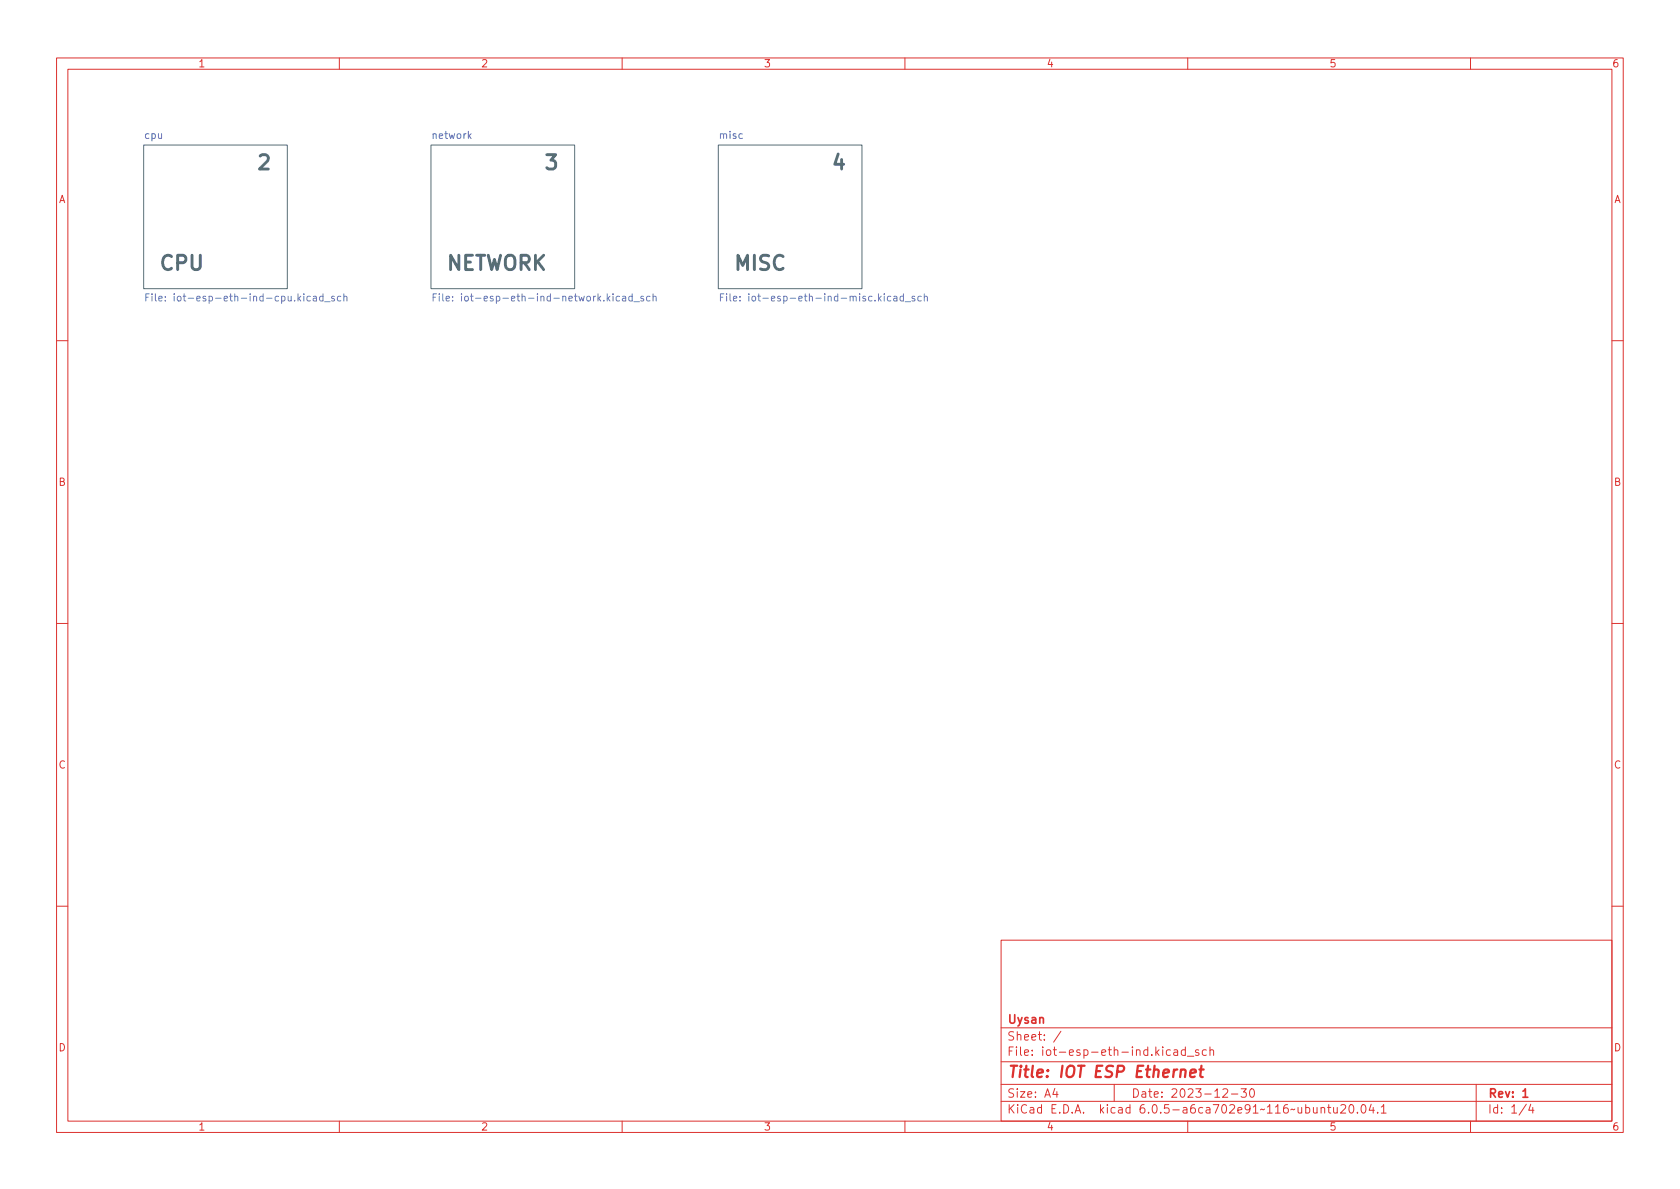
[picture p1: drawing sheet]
<svg xmlns="http://www.w3.org/2000/svg" width="297mm" height="210mm" viewBox="0 0 297 210" stroke-linecap="round" stroke-linejoin="round" font-family="sans-serif">
<g fill="none" stroke="#dc322f" stroke-width=".18">
<path d="M10 10.2h277v190.1h-277zM12 12.2h273v186.1h-273zM60 10.2v2M110 10.2v2M160 10.2v2M210 10.2v2M260 10.2v2M10 60.2h2M285 60.2h2M10 110.2h2M285 110.2h2M10 160.2h2"/>
<path d="M177 166.3h108v32h-108zM285 160.2h2M60 198.3v2M110 198.3v2M160 198.3v2M177 194.8h108M177 191.8h108M177 187.8h108M177 181.8h108M186.5 192.5l-.4 1h1M186.9 193v1M187.6 182.4l-1.3 1.9"/>
<path d="M197 191.8v3M206.9 185.7l-.4-.1-.3 .3v.4l.2 .3h.5M207.6 185.7h.5l.1 .9M208.2 186l-.5 .1a.29 .29 0 0 0-.2 .2 .29 .29 0 0 0 .2 .3h.5M209.6 185.7l-.5-.1-.2 .3v.4l.1 .3h.6M209.6 185.1v1.5M209.9 186.8h1.2M210 198.3v2M211.9 185.7l-.3-.1-.2 .2v.3l.5 .1v.4h-.5M213.3 185.7l-.4-.1-.3 .3v.4l.1 .3h.6M213.9 185.8l.2-.2 .4 .1 .1 .9M213.9 185.1v1.5"/>
<path d="M216.2 192.7l.6-.2 .2 .2 .1 .3-1 1h1M217.7 193.5h1.2M219.4 192.5h1l-.5 .6 .4 .1v.7l-.2 .1h-.5l-.2-.1M221.1 192.7l.2-.2a.81 .81 0 0 1 .6 .7 .81 .81 0 0 1-.3 .8h-.2a.81 .81 0 0 1-.3-1.3zM233.6 196l.2-.2 .3 .1 .1 .9M233.6 195.8v1M234.7 195.8h.6M234.9 195.3v1.3l.4 .2M235.8 195.8l.1 1h.3l.2-.1M236.4 195.8v1M237.1 195.5l.5-.2 .3 .2v.3l-.9 1h.9M238.7 195.4l.2-.1a.81 .81 0 0 1 .5 .7 .81 .81 0 0 1-.3 .8h-.1a.81 .81 0 0 1-.6-.6 .81 .81 0 0 1 .3-.8z"/>
<path d="M240 196.7v.1M240.8 195.5l.2-.2a.81 .81 0 0 1 .6 .7 .81 .81 0 0 1-.3 .8h-.2a.81 .81 0 0 1-.3-1.3zM242.4 195.3l-.3 1h.9M242.8 195.8v1M243.6 196.7v.1M244.2 195.8l.4-.5v1.5M244.2 196.8h.9M260 198.3v2M261 191.8v6.5M269.9 195.3l-1.3 1.9M270.6 195.3l-.3 1h.9M271 195.8v1"/>
</g>
<path d="M269.3 193l.4-.5v1.5M269.3 194h.8" fill="none" stroke="#dc322f" stroke-width=".3"/>
<path d="M210.5 189.8l.9-.2v-.4l-.2-.1-.6 .1-.2 1 .3 .3 .5-.1M212.1 189.1h.7M212.4 188.5l-.2 1.7 .1 .2 .4 .1" fill="none" stroke="#dc322f" stroke-width=".4"/>
<g fill="#fff" stroke="#fff" stroke-width=".18">
<path d="M25.4 25.6h25.4v25.4h-25.4z"/>
<path d="M76.2 25.6h25.4v25.4h-25.4z"/>
<path d="M127 25.6h25.4v25.4h-25.4z"/>
</g>
<path d="M25.4 25.6h25.4v25.4h-25.4zM76.2 25.6h25.4v25.4h-25.4zM127 25.6h25.4v25.4h-25.4z" fill="none" stroke="#586e75" stroke-width=".18"/>
<g fill="none" stroke="#6c71c4" stroke-width=".18">
<path d="M25.8 52.6h.4M26.4 52h-.6v1.2M26.9 52v.1M26.9 52.4v.8M27.5 52v1l.2 .2M28.1 52.8l.6-.1-.1-.3h-.3l-.2 .2v.6h.5M57.1 52.4h-.4l-.2 .2 .1 .6h.5M57.1 52v1.2M57.4 53.4h1M59.1 52.4h-.3l-.2 .2 .1 .1 .4 .2v.3h-.5M60.3 52.4h-.4l-.3 .2 .2 .6h.5M60.8 52.5l.2-.1h.3v.8"/>
<path d="M60.8 52v1.2M76.6 52.6h.4M77.2 52h-.6v1.2M77.7 52v.1M77.7 52.4v.8M78.3 52v1l.2 .2M78.9 52.8l.6-.1-.1-.3h-.3l-.2 .2v.6h.5M111.8 52.4h-.4l-.2 .2 .1 .6h.5M111.8 52v1.2M112.1 53.4h.9M113.8 52.4h-.3l-.2 .2 .1 .1 .4 .2v.3h-.5M114.9 52.4h-.3l-.3 .2 .1 .6h.5"/>
<path d="M115.5 52.5l.1-.1h.4v.8M115.5 52v1.2M127.4 52.6h.4M128 52h-.6v1.2M128.5 52v.1M128.5 52.4v.8M129.1 52v1l.2 .2M129.7 52.8l.6-.1-.1-.3h-.3l-.2 .2v.6h.5M159.7 52.4h-.3l-.3 .2 .2 .6h.4M159.7 52v1.2M160 53.4h1M161.7 52.4h-.3l-.2 .2 .1 .1 .4 .2v.3h-.5"/>
<path d="M162.9 52.4h-.4l-.2 .2 .1 .6h.5M163.4 52.5l.2-.1h.3l.1 .8M163.4 52v1.2"/>
</g>
<g font-size="3.5" fill="#586e75">
<text x="46.3" y="30">2</text>
<text x="97.1" y="30">3</text>
<text x="147.9" y="30">4</text>
<text x="27.9" y="47.8">CPU</text>
<text x="78.7" y="47.8">NETWORK</text>
<text x="129.5" y="47.8">MISC</text>
</g>
<text font-size="2.8" fill="#dc322f" x="178" y="190.6">Title: IOT ESP Ethernet</text>
<g font-size="2.1" fill="#dc322f">
<text x="178" y="184">Sheet: /</text>
<text x="178" y="181">Uysan</text>
<text x="178" y="186.7">File: iot-esp-eth-ind.kicad_sch</text>
<text x="178" y="196.9">KiCad E.D.A. kicad 6.0.5-a6ca702e91~116~ubuntu20.04.1</text>
<text x="178" y="194.1">Size: A4</text>
<text x="200" y="194.1">Date: 2023-12-30</text>
<text x="263" y="194.1">Rev: 1</text>
<text x="263" y="196.9">Id: 1/4</text>
</g>
<g font-size="1.8" fill="#dc322f">
<text x="35" y="11.9">1</text>
<text x="85" y="11.9">2</text>
<text x="135" y="11.9">3</text>
<text x="185" y="11.9">4</text>
<text x="235" y="11.9">5</text>
<text x="285" y="11.9">6</text>
<text x="10.3" y="35.9">A</text>
<text x="285.3" y="35.9">A</text>
<text x="10.3" y="85.9">B</text>
<text x="285.3" y="85.9">B</text>
<text x="10.3" y="135.9">C</text>
<text x="285.3" y="135.9">C</text>
<text x="10.3" y="185.9">D</text>
<text x="285.3" y="185.9">D</text>
<text x="35" y="199.9">1</text>
<text x="85" y="199.9">2</text>
<text x="135" y="199.9">3</text>
<text x="185" y="199.9">4</text>
<text x="235" y="199.9">5</text>
<text x="285" y="199.9">6</text>
</g>
<g font-size="1.8" fill="#268bd2">
<text x="25.6" y="24.5">cpu</text>
<text x="76.5" y="24.5">network</text>
<text x="127.3" y="24.5">misc</text>
</g>
<g font-size="1.8" fill="#6c71c4">
<text x="29" y="53.3">File: iot-esp-eth-ind-cpu.kicad_sch</text>
<text x="79.9" y="53.3">File: iot-esp-eth-ind-network.kicad_sch</text>
<text x="130.6" y="53.3">File: iot-esp-eth-ind-misc.kicad_sch</text>
</g>
</svg>
